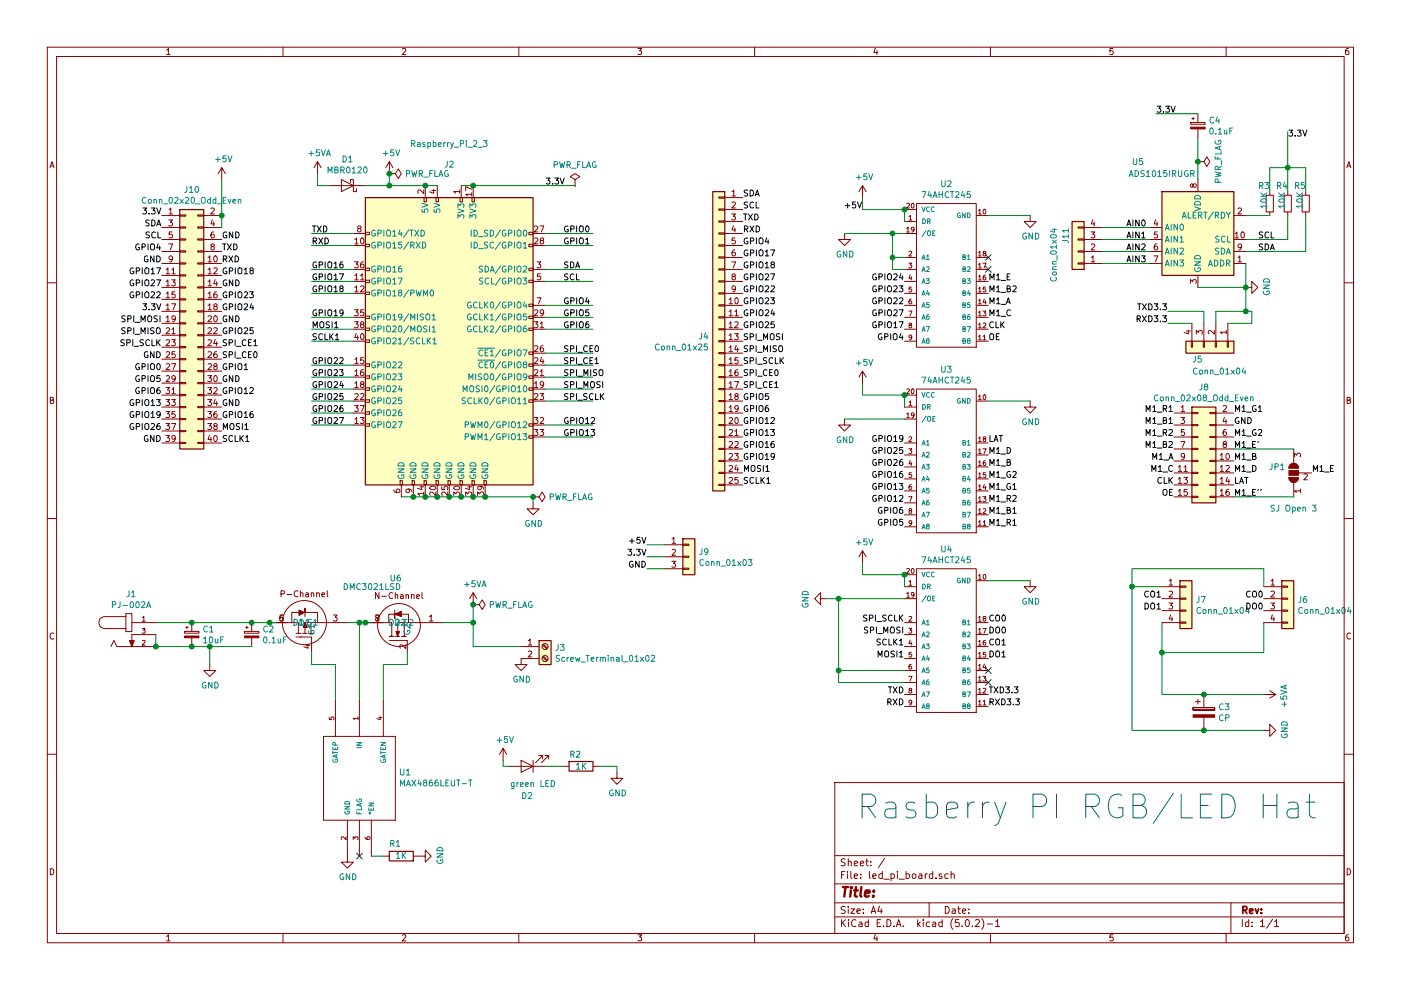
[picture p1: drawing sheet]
EESchema Schematic File Version 4
LIBS:led_pi_board-cache
EELAYER 26 0
EELAYER END
$Descr A4 11693 8268
encoding utf-8
Sheet 1 1
Title ""
Date ""
Rev ""
Comp ""
Comment1 ""
Comment2 ""
Comment3 ""
Comment4 ""
$EndDescr
$Comp
L power:+5V #PWR0101
U 1 1
P 4200 6350
F 0 "#PWR0101" H 4200 6200 50  0001 C CNN
F 1 "+5V" H 4215 6523 50  0000 C CNN
F 2 "" H 4200 6350 50  0001 C CNN
F 3 "" H 4200 6350 50  0001 C CNN
	1    4200 6350
	1    0    0    -1  
$EndComp
$Comp
L power:GND #PWR0102
U 1 1
P 3500 7150
F 0 "#PWR0102" H 3500 6900 50  0001 C CNN
F 1 "GND" H 3505 6977 50  0000 C CNN
F 2 "" H 3500 7150 50  0001 C CNN
F 3 "" H 3500 7150 50  0001 C CNN
	1    3500 7150
	0    -1   -1   0   
$EndComp
$Comp
L power:GND #PWR0103
U 1 1
P 2900 7150
F 0 "#PWR0103" H 2900 6900 50  0001 C CNN
F 1 "GND" H 2905 6977 50  0000 C CNN
F 2 "" H 2900 7150 50  0001 C CNN
F 3 "" H 2900 7150 50  0001 C CNN
	1    2900 7150
	1    0    0    -1  
$EndComp
$Comp
L power:GND #PWR0104
U 1 1
P 5150 6450
F 0 "#PWR0104" H 5150 6200 50  0001 C CNN
F 1 "GND" H 5155 6277 50  0000 C CNN
F 2 "" H 5150 6450 50  0001 C CNN
F 3 "" H 5150 6450 50  0001 C CNN
	1    5150 6450
	1    0    0    -1  
$EndComp
$Comp
L Device:R R1
U 1 1
P 3350 7150
F 0 "R1" V 3450 7150 50  0000 L CNN
F 1 "1K" V 3350 7100 50  0000 L CNN
F 2 "Resistor_SMD:R_0603_1608Metric" V 3280 7150 50  0001 C CNN
F 3 "~" H 3350 7150 50  0001 C CNN
	1    3350 7150
	0    -1   -1   0   
$EndComp
$Comp
L Device:R R2
U 1 1
P 4850 6400
F 0 "R2" V 4750 6300 50  0000 L CNN
F 1 "1K" V 4850 6350 50  0000 L CNN
F 2 "Resistor_SMD:R_0603_1608Metric" V 4780 6400 50  0001 C CNN
F 3 "~" H 4850 6400 50  0001 C CNN
	1    4850 6400
	0    1    1    0   
$EndComp
$Comp
L power:GND #PWR0105
U 1 1
P 1750 5550
F 0 "#PWR0105" H 1750 5300 50  0001 C CNN
F 1 "GND" H 1755 5377 50  0000 C CNN
F 2 "" H 1750 5550 50  0001 C CNN
F 3 "" H 1750 5550 50  0001 C CNN
	1    1750 5550
	1    0    0    -1  
$EndComp
$Comp
L components:PJ-002A J1
U 1 1
P 1100 5300
F 0 "J1" H 1094 5640 50  0000 C CNN
F 1 "PJ-002A" H 1094 5549 50  0000 C CNN
F 2 "Footprints:CUI_PJ-002A" H 800 4950 50  0001 L BNN
F 3 "https://www.cui.com/product/interconnect/dc-power-connectors/jacks/2.0-mm-center-pin/pj-002a?utm_source=snapeda.com&utm_medium=referral&utm_campaign=snapedaBOM" H 800 4850 50  0001 L BNN
F 4 "PJ-002A" H 800 5050 50  0001 L BNN "Field7"
	1    1100 5300
	1    0    0    -1  
$EndComp
$Comp
L Device:LED D2
U 1 1
P 4400 6400
F 0 "D2" H 4400 6650 50  0000 C CNN
F 1 "green LED" H 4350 6550 50  0000 C CNN
F 2 "LED_SMD:LED_0603_1608Metric" H 4400 6400 50  0001 C CNN
F 3 "~" H 4400 6400 50  0001 C CNN
	1    4400 6400
	-1   0    0    1   
$EndComp
Wire Wire Line
	5000 6400 5150 6400
Wire Wire Line
	5150 6400 5150 6450
Wire Wire Line
	4550 6400 4700 6400
Wire Wire Line
	4250 6400 4200 6400
Wire Wire Line
	4200 6400 4200 6350
Wire Wire Line
	3100 7150 3200 7150
Wire Wire Line
	3950 5400 4350 5400
Wire Wire Line
	3000 5200 3000 5850
Wire Wire Line
	3200 5550 3200 5850
$Comp
L power:GND #PWR0107
U 1 1
P 4350 5500
F 0 "#PWR0107" H 4350 5250 50  0001 C CNN
F 1 "GND" H 4355 5327 50  0000 C CNN
F 2 "" H 4350 5500 50  0001 C CNN
F 3 "" H 4350 5500 50  0001 C CNN
	1    4350 5500
	1    0    0    -1  
$EndComp
$Comp
L Connector:Screw_Terminal_01x02 J3
U 1 1
P 4550 5400
F 0 "J3" H 4630 5392 50  0000 L CNN
F 1 "Screw_Terminal_01x02" H 4630 5301 50  0000 L CNN
F 2 "TerminalBlock:TerminalBlock_bornier-2_P5.08mm" H 4550 5400 50  0001 C CNN
F 3 "~" H 4550 5400 50  0001 C CNN
	1    4550 5400
	1    0    0    -1  
$EndComp
$Comp
L Connector:Raspberry_Pi_2_3 J2
U 1 1
P 3750 2850
F 0 "J2" H 3750 4328 50  0000 C CNN
F 1 "Raspberry_Pi_2_3" H 3750 4500 50  0000 C CNN
F 2 "Connector_PinHeader_2.54mm:PinHeader_2x20_P2.54mm_Vertical" H 3750 2850 50  0001 C CNN
F 3 "https://www.raspberrypi.org/documentation/hardware/raspberrypi/schematics/rpi_SCH_3bplus_1p0_reduced.pdf" H 3750 2850 50  0001 C CNN
	1    3750 2850
	1    0    0    -1  
$EndComp
$Comp
L power:GND #PWR0109
U 1 1
P 4450 4200
F 0 "#PWR0109" H 4450 3950 50  0001 C CNN
F 1 "GND" H 4455 4027 50  0000 C CNN
F 2 "" H 4450 4200 50  0001 C CNN
F 3 "" H 4450 4200 50  0001 C CNN
	1    4450 4200
	1    0    0    -1  
$EndComp
Wire Wire Line
	4450 4150 4450 4200
Text Label 4550 1550 0    50   ~ 0
3.3V
Wire Wire Line
	4550 1950 4950 1950
Wire Wire Line
	4550 2250 4950 2250
Wire Wire Line
	4550 2350 4950 2350
Wire Wire Line
	4550 2550 4950 2550
Wire Wire Line
	4550 2650 4950 2650
Wire Wire Line
	4550 2750 4950 2750
Wire Wire Line
	4550 2950 4950 2950
Wire Wire Line
	4550 3050 4950 3050
Wire Wire Line
	4550 3150 4950 3150
Wire Wire Line
	4550 3250 4950 3250
Wire Wire Line
	4550 3350 4950 3350
Wire Wire Line
	4550 3550 4950 3550
Wire Wire Line
	4550 3650 4950 3650
Wire Wire Line
	2950 3550 2600 3550
Wire Wire Line
	2950 3450 2600 3450
Wire Wire Line
	2600 3350 2950 3350
Wire Wire Line
	2950 3250 2600 3250
Wire Wire Line
	2950 3150 2600 3150
Wire Wire Line
	2950 3050 2600 3050
Wire Wire Line
	2950 2850 2600 2850
Wire Wire Line
	2950 2750 2600 2750
Wire Wire Line
	2950 2650 2600 2650
Wire Wire Line
	2950 2450 2600 2450
Wire Wire Line
	2950 1950 2600 1950
Wire Wire Line
	2600 2050 2950 2050
Wire Wire Line
	2950 2250 2600 2250
Wire Wire Line
	2600 2350 2950 2350
Text Label 4700 1950 0    50   ~ 0
GPIO0
Text Label 4700 2050 0    50   ~ 0
GPIO1
$Comp
L Diode:MBR0520 D1
U 1 1
P 2900 1550
F 0 "D1" H 2900 1334 50  0000 C CNN
F 1 "MBR0120" H 2900 1425 50  0000 C CNN
F 2 "Diode_SMD:D_SOD-123" H 2900 1375 50  0001 C CNN
F 3 "http://www.mccsemi.com/up_pdf/MBR0520~MBR0580(SOD123).pdf" H 2900 1550 50  0001 C CNN
	1    2900 1550
	-1   0    0    1   
$EndComp
Connection ~ 3550 1550
Connection ~ 3950 1550
Wire Wire Line
	3850 1550 3950 1550
Wire Wire Line
	3650 1550 3550 1550
Connection ~ 4050 4150
Wire Wire Line
	4050 4150 4450 4150
Wire Wire Line
	3950 4150 4050 4150
Connection ~ 3950 4150
Connection ~ 3850 4150
Wire Wire Line
	3850 4150 3950 4150
Wire Wire Line
	3750 4150 3850 4150
Connection ~ 3750 4150
Connection ~ 3650 4150
Wire Wire Line
	3650 4150 3750 4150
Wire Wire Line
	3550 4150 3650 4150
Connection ~ 3550 4150
Connection ~ 3450 4150
Wire Wire Line
	3450 4150 3550 4150
Wire Wire Line
	3350 4150 3450 4150
Wire Wire Line
	4550 2050 4950 2050
Text Label 4700 2250 0    50   ~ 0
SDA
Text Label 4700 2350 0    50   ~ 0
SCL
Text Label 4700 2550 0    50   ~ 0
GPIO4
Text Label 4700 2650 0    50   ~ 0
GPIO5
Text Label 4700 2750 0    50   ~ 0
GPIO6
Text Label 4700 2950 0    50   ~ 0
SPI_CE0
Text Label 4700 3050 0    50   ~ 0
SPI_CE1
Text Label 4700 3150 0    50   ~ 0
SPI_MISO
Text Label 4700 3250 0    50   ~ 0
SPI_MOSI
Text Label 4700 3350 0    50   ~ 0
SPI_SCLK
Text Label 4700 3550 0    50   ~ 0
GPIO12
Text Label 4700 3650 0    50   ~ 0
GPIO13
Text Label 2600 1950 0    50   ~ 0
TXD
Text Label 2600 2050 0    50   ~ 0
RXD
Text Label 2600 2250 0    50   ~ 0
GPIO16
Text Label 2600 2350 0    50   ~ 0
GPIO17
Text Label 2600 2450 0    50   ~ 0
GPIO18
Text Label 2600 2650 0    50   ~ 0
GPIO19
Text Label 2600 2750 0    50   ~ 0
MOSI1
Text Label 2600 2850 0    50   ~ 0
SCLK1
Text Label 2600 3050 0    50   ~ 0
GPIO22
Text Label 2600 3150 0    50   ~ 0
GPIO23
Text Label 2600 3250 0    50   ~ 0
GPIO24
Text Label 2600 3350 0    50   ~ 0
GPIO25
Text Label 2600 3450 0    50   ~ 0
GPIO26
Text Label 2600 3550 0    50   ~ 0
GPIO27
$Comp
L Connector_Generic:Conn_01x25 J4
U 1 1
P 6000 2850
F 0 "J4" H 6080 2892 50  0000 L CNN
F 1 "Conn_01x25" H 6080 2801 50  0000 L CNN
F 2 "Connector_PinHeader_2.54mm:PinHeader_1x25_P2.54mm_Vertical" H 6000 2850 50  0001 C CNN
F 3 "~" H 6000 2850 50  0001 C CNN
	1    6000 2850
	-1   0    0    -1  
$EndComp
Text Label 6200 1650 0    50   ~ 0
SDA
Text Label 6200 1750 0    50   ~ 0
SCL
Text Label 6200 1850 0    50   ~ 0
TXD
Text Label 6200 1950 0    50   ~ 0
RXD
Text Label 6200 2050 0    50   ~ 0
GPIO4
Text Label 6200 2150 0    50   ~ 0
GPIO17
Text Label 6200 2250 0    50   ~ 0
GPIO18
Text Label 6200 2350 0    50   ~ 0
GPIO27
Text Label 6200 2450 0    50   ~ 0
GPIO22
Text Label 6200 2550 0    50   ~ 0
GPIO23
Text Label 6200 2650 0    50   ~ 0
GPIO24
Text Label 6200 2750 0    50   ~ 0
GPIO25
Text Label 6200 2850 0    50   ~ 0
SPI_MOSI
Text Label 6200 2950 0    50   ~ 0
SPI_MISO
Text Label 6200 3050 0    50   ~ 0
SPI_SCLK
Text Label 6200 3150 0    50   ~ 0
SPI_CE0
Text Label 6200 3250 0    50   ~ 0
SPI_CE1
Text Label 6200 3350 0    50   ~ 0
GPIO5
Text Label 6200 3450 0    50   ~ 0
GPIO6
Text Label 6200 3550 0    50   ~ 0
GPIO12
Text Label 6200 3650 0    50   ~ 0
GPIO13
Text Label 6200 3750 0    50   ~ 0
GPIO16
Text Label 6200 3850 0    50   ~ 0
GPIO19
Text Label 6200 3950 0    50   ~ 0
MOSI1
Text Label 6200 4050 0    50   ~ 0
SCLK1
$Comp
L components:74AHCT245 U2
U 1 1
P 7900 2250
F 0 "U2" H 7900 2965 50  0000 C CNN
F 1 "74AHCT245" H 7900 2874 50  0000 C CNN
F 2 "Footprints:SOP65P640X110-20N" H 7900 2200 50  0001 C CNN
F 3 "" H 7900 2200 50  0001 C CNN
	1    7900 2250
	1    0    0    -1  
$EndComp
$Comp
L components:74AHCT245 U3
U 1 1
P 7900 3800
F 0 "U3" H 7900 4515 50  0000 C CNN
F 1 "74AHCT245" H 7900 4424 50  0000 C CNN
F 2 "Footprints:SOP65P640X110-20N" H 7900 3750 50  0001 C CNN
F 3 "" H 7900 3750 50  0001 C CNN
	1    7900 3800
	1    0    0    -1  
$EndComp
$Comp
L power:GND #PWR0110
U 1 1
P 8600 1800
F 0 "#PWR0110" H 8600 1550 50  0001 C CNN
F 1 "GND" H 8605 1627 50  0000 C CNN
F 2 "" H 8600 1800 50  0001 C CNN
F 3 "" H 8600 1800 50  0001 C CNN
	1    8600 1800
	1    0    0    -1  
$EndComp
$Comp
L power:GND #PWR0111
U 1 1
P 8600 3350
F 0 "#PWR0111" H 8600 3100 50  0001 C CNN
F 1 "GND" H 8605 3177 50  0000 C CNN
F 2 "" H 8600 3350 50  0001 C CNN
F 3 "" H 8600 3350 50  0001 C CNN
	1    8600 3350
	1    0    0    -1  
$EndComp
Wire Wire Line
	8250 1800 8600 1800
Wire Wire Line
	8250 3350 8600 3350
Wire Wire Line
	7550 1850 7550 1750
Wire Wire Line
	7550 3300 7200 3300
Wire Wire Line
	7200 3300 7200 3200
$Comp
L power:+5V #PWR0112
U 1 1
P 7200 3200
F 0 "#PWR0112" H 7200 3050 50  0001 C CNN
F 1 "+5V" H 7215 3373 50  0000 C CNN
F 2 "" H 7200 3200 50  0001 C CNN
F 3 "" H 7200 3200 50  0001 C CNN
	1    7200 3200
	1    0    0    -1  
$EndComp
$Comp
L power:GND #PWR0113
U 1 1
P 7050 3500
F 0 "#PWR0113" H 7050 3250 50  0001 C CNN
F 1 "GND" H 7055 3327 50  0000 C CNN
F 2 "" H 7050 3500 50  0001 C CNN
F 3 "" H 7050 3500 50  0001 C CNN
	1    7050 3500
	1    0    0    -1  
$EndComp
Wire Wire Line
	7550 3400 7550 3300
Connection ~ 7550 3300
Wire Wire Line
	7550 1750 7200 1750
Wire Wire Line
	7200 1750 7200 1650
$Comp
L power:+5V #PWR0114
U 1 1
P 7200 1650
F 0 "#PWR0114" H 7200 1500 50  0001 C CNN
F 1 "+5V" H 7215 1823 50  0000 C CNN
F 2 "" H 7200 1650 50  0001 C CNN
F 3 "" H 7200 1650 50  0001 C CNN
	1    7200 1650
	1    0    0    -1  
$EndComp
$Comp
L power:GND #PWR0115
U 1 1
P 7050 1950
F 0 "#PWR0115" H 7050 1700 50  0001 C CNN
F 1 "GND" H 7055 1777 50  0000 C CNN
F 2 "" H 7050 1950 50  0001 C CNN
F 3 "" H 7050 1950 50  0001 C CNN
	1    7050 1950
	1    0    0    -1  
$EndComp
Wire Wire Line
	7550 1950 7450 1950
$Comp
L components:74AHCT245 U4
U 1 1
P 7900 5300
F 0 "U4" H 7900 6015 50  0000 C CNN
F 1 "74AHCT245" H 7900 5924 50  0000 C CNN
F 2 "Footprints:SOP65P640X110-20N" H 7900 5250 50  0001 C CNN
F 3 "" H 7900 5250 50  0001 C CNN
	1    7900 5300
	1    0    0    -1  
$EndComp
$Comp
L power:GND #PWR0116
U 1 1
P 8600 4850
F 0 "#PWR0116" H 8600 4600 50  0001 C CNN
F 1 "GND" H 8605 4677 50  0000 C CNN
F 2 "" H 8600 4850 50  0001 C CNN
F 3 "" H 8600 4850 50  0001 C CNN
	1    8600 4850
	1    0    0    -1  
$EndComp
Wire Wire Line
	8250 4850 8600 4850
Wire Wire Line
	7550 4800 7200 4800
Wire Wire Line
	7200 4800 7200 4700
$Comp
L power:+5V #PWR0117
U 1 1
P 7200 4700
F 0 "#PWR0117" H 7200 4550 50  0001 C CNN
F 1 "+5V" H 7215 4873 50  0000 C CNN
F 2 "" H 7200 4700 50  0001 C CNN
F 3 "" H 7200 4700 50  0001 C CNN
	1    7200 4700
	1    0    0    -1  
$EndComp
$Comp
L power:GND #PWR0118
U 1 1
P 6900 5000
F 0 "#PWR0118" H 6900 4750 50  0001 C CNN
F 1 "GND" H 6905 4827 50  0000 C CNN
F 2 "" H 6900 5000 50  0001 C CNN
F 3 "" H 6900 5000 50  0001 C CNN
	1    6900 5000
	0    1    1    0   
$EndComp
Wire Wire Line
	7550 4900 7550 4800
Connection ~ 7550 4800
Text Label 7550 2350 2    50   ~ 0
GPIO24
Text Label 7550 2450 2    50   ~ 0
GPIO23
Text Label 7550 2550 2    50   ~ 0
GPIO22
Text Label 7550 2650 2    50   ~ 0
GPIO27
Text Label 7550 2750 2    50   ~ 0
GPIO17
Text Label 7550 2850 2    50   ~ 0
GPIO4
Wire Wire Line
	7550 2250 7450 2250
Wire Wire Line
	7450 2250 7450 2150
Connection ~ 7450 1950
Wire Wire Line
	7450 1950 7050 1950
Wire Wire Line
	7550 2150 7450 2150
Connection ~ 7450 2150
Wire Wire Line
	7450 2150 7450 1950
Text Label 7550 3700 2    50   ~ 0
GPIO19
Text Label 7550 3800 2    50   ~ 0
GPIO25
Text Label 7550 3900 2    50   ~ 0
GPIO26
Text Label 7550 4000 2    50   ~ 0
GPIO16
Text Label 7550 4100 2    50   ~ 0
GPIO13
Wire Wire Line
	7050 3500 7550 3500
Text Label 7550 4200 2    50   ~ 0
GPIO12
Text Label 7550 4300 2    50   ~ 0
GPIO6
Text Label 7550 4400 2    50   ~ 0
GPIO5
Text Label 8250 2350 0    50   ~ 0
M1_E
Text Label 8250 2450 0    50   ~ 0
M1_B2
Text Label 8250 2550 0    50   ~ 0
M1_A
Text Label 8250 2650 0    50   ~ 0
M1_C
Text Label 8250 2750 0    50   ~ 0
CLK
Text Label 8250 2850 0    50   ~ 0
OE
Text Label 8250 3700 0    50   ~ 0
LAT
Text Label 8250 3800 0    50   ~ 0
M1_D
Text Label 8250 3900 0    50   ~ 0
M1_B
Text Label 8250 4000 0    50   ~ 0
M1_G2
Text Label 8250 4100 0    50   ~ 0
M1_G1
Text Label 8250 4200 0    50   ~ 0
M1_R2
Text Label 8250 4300 0    50   ~ 0
M1_B1
Text Label 8250 4400 0    50   ~ 0
M1_R1
Text Label 7550 5300 2    50   ~ 0
SPI_MOSI
Text Label 7550 5200 2    50   ~ 0
SPI_SCLK
Text Label 7550 5400 2    50   ~ 0
SCLK1
Text Label 7550 5500 2    50   ~ 0
MOSI1
Text Label 8250 5300 0    50   ~ 0
DO0
Text Label 8250 5200 0    50   ~ 0
CO0
Text Label 8250 5400 0    50   ~ 0
CO1
Text Label 8250 5500 0    50   ~ 0
DO1
$Comp
L Connector_Generic:Conn_01x04 J6
U 1 1
P 10750 5000
F 0 "J6" H 10830 4992 50  0000 L CNN
F 1 "Conn_01x04" H 10830 4901 50  0000 L CNN
F 2 "Connector_PinSocket_2.54mm:PinSocket_1x04_P2.54mm_Vertical" H 10750 5000 50  0001 C CNN
F 3 "~" H 10750 5000 50  0001 C CNN
	1    10750 5000
	1    0    0    -1  
$EndComp
$Comp
L Connector_Generic:Conn_01x04 J7
U 1 1
P 9900 5000
F 0 "J7" H 9980 4992 50  0000 L CNN
F 1 "Conn_01x04" H 9980 4901 50  0000 L CNN
F 2 "Connector_PinSocket_2.54mm:PinSocket_1x04_P2.54mm_Vertical" H 9900 5000 50  0001 C CNN
F 3 "~" H 9900 5000 50  0001 C CNN
	1    9900 5000
	1    0    0    -1  
$EndComp
$Comp
L power:GND #PWR0119
U 1 1
P 10550 6100
F 0 "#PWR0119" H 10550 5850 50  0001 C CNN
F 1 "GND" H 10555 5927 50  0000 C CNN
F 2 "" H 10550 6100 50  0001 C CNN
F 3 "" H 10550 6100 50  0001 C CNN
	1    10550 6100
	0    -1   -1   0   
$EndComp
Text Label 10550 5000 2    50   ~ 0
CO0
Text Label 10550 5100 2    50   ~ 0
DO0
Text Label 9700 5000 2    50   ~ 0
CO1
Text Label 9700 5100 2    50   ~ 0
DO1
$Comp
L Connector_Generic:Conn_02x08_Odd_Even J8
U 1 1
P 10000 3750
F 0 "J8" H 10050 4267 50  0000 C CNN
F 1 "Conn_02x08_Odd_Even" H 10050 4176 50  0000 C CNN
F 2 "Connector_PinSocket_2.54mm:PinSocket_2x08_P2.54mm_Vertical" H 10000 3750 50  0001 C CNN
F 3 "~" H 10000 3750 50  0001 C CNN
	1    10000 3750
	1    0    0    -1  
$EndComp
$Comp
L Jumper:SolderJumper_3_Open JP1
U 1 1
P 10800 3950
F 0 "JP1" V 10846 4018 50  0000 L CNN
F 1 "SJ Open 3" V 10500 3750 50  0000 L CNN
F 2 "Jumper:SolderJumper-3_P1.3mm_Open_RoundedPad1.0x1.5mm" H 10800 3950 50  0001 C CNN
F 3 "~" H 10800 3950 50  0001 C CNN
	1    10800 3950
	0    -1   -1   0   
$EndComp
Wire Wire Line
	10300 3750 10800 3750
Wire Wire Line
	10300 4150 10800 4150
Text Label 10950 3950 0    50   ~ 0
M1_E
Text Label 10300 3750 0    50   ~ 0
M1_E'
Text Label 10300 4150 0    50   ~ 0
M1_E''
Text Label 10300 4050 0    50   ~ 0
LAT
Text Label 10300 3950 0    50   ~ 0
M1_D
Text Label 10300 3850 0    50   ~ 0
M1_B
Text Label 10300 3650 0    50   ~ 0
M1_G2
Text Label 10300 3550 0    50   ~ 0
GND
Text Label 10300 3450 0    50   ~ 0
M1_G1
Text Label 9800 3450 2    50   ~ 0
M1_R1
Text Label 9800 3550 2    50   ~ 0
M1_B1
Text Label 9800 3650 2    50   ~ 0
M1_R2
Text Label 9800 3750 2    50   ~ 0
M1_B2
Text Label 9800 3850 2    50   ~ 0
M1_A
Text Label 9800 3950 2    50   ~ 0
M1_C
Text Label 9800 4050 2    50   ~ 0
CLK
Text Label 9800 4150 2    50   ~ 0
OE
$Comp
L Connector_Generic:Conn_01x04 J5
U 1 1
P 10150 2900
F 0 "J5" V 10250 2700 50  0000 L CNN
F 1 "Conn_01x04" V 10350 2700 50  0000 L CNN
F 2 "Connector_PinHeader_2.54mm:PinHeader_1x04_P2.54mm_Vertical" H 10150 2900 50  0001 C CNN
F 3 "~" H 10150 2900 50  0001 C CNN
	1    10150 2900
	0    1    1    0   
$EndComp
Text Label 7550 5800 2    50   ~ 0
TXD
Text Label 7550 5900 2    50   ~ 0
RXD
Text Notes 11000 6850 2    197  ~ 0
Rasberry PI RGB/LED Hat
$Comp
L Connector_Generic:Conn_01x03 J9
U 1 1
P 5750 4650
F 0 "J9" H 5830 4692 50  0000 L CNN
F 1 "Conn_01x03" H 5830 4601 50  0000 L CNN
F 2 "Connector_PinHeader_2.54mm:PinHeader_1x03_P2.54mm_Vertical" H 5750 4650 50  0001 C CNN
F 3 "~" H 5750 4650 50  0001 C CNN
	1    5750 4650
	1    0    0    -1  
$EndComp
Wire Wire Line
	5550 4550 5400 4550
Wire Wire Line
	5550 4650 5400 4650
Wire Wire Line
	5550 4750 5400 4750
Text Label 5400 4550 2    50   ~ 0
+5V
Text Label 5400 4750 2    50   ~ 0
GND
Text Label 5400 4650 2    50   ~ 0
3.3V
NoConn ~ 8250 2150
NoConn ~ 8250 2250
NoConn ~ 3000 7150
Text Label 7200 1750 2    50   ~ 0
+5V
$Comp
L power:PWR_FLAG #FLG0101
U 1 1
P 4800 1550
F 0 "#FLG0101" H 4800 1625 50  0001 C CNN
F 1 "PWR_FLAG" H 4800 1724 50  0000 C CNN
F 2 "" H 4800 1550 50  0001 C CNN
F 3 "~" H 4800 1550 50  0001 C CNN
	1    4800 1550
	1    0    0    -1  
$EndComp
$Comp
L power:PWR_FLAG #FLG0103
U 1 1
P 4450 4150
F 0 "#FLG0103" H 4450 4225 50  0001 C CNN
F 1 "PWR_FLAG" V 4450 4278 50  0000 L CNN
F 2 "" H 4450 4150 50  0001 C CNN
F 3 "~" H 4450 4150 50  0001 C CNN
	1    4450 4150
	0    1    1    0   
$EndComp
Connection ~ 4450 4150
Wire Wire Line
	3950 1550 4800 1550
Wire Wire Line
	2800 5850 2800 5550
Wire Wire Line
	2750 1550 2650 1550
Wire Wire Line
	2650 1550 2650 1450
Wire Wire Line
	3050 1550 3250 1550
$Comp
L power:+5V #PWR0106
U 1 1
P 3250 1450
F 0 "#PWR0106" H 3250 1300 50  0001 C CNN
F 1 "+5V" H 3265 1623 50  0000 C CNN
F 2 "" H 3250 1450 50  0001 C CNN
F 3 "" H 3250 1450 50  0001 C CNN
	1    3250 1450
	1    0    0    -1  
$EndComp
Wire Wire Line
	3250 1550 3250 1450
Connection ~ 3250 1550
Wire Wire Line
	3250 1550 3550 1550
$Comp
L power:+5VA #PWR0108
U 1 1
P 2650 1450
F 0 "#PWR0108" H 2650 1300 50  0001 C CNN
F 1 "+5VA" H 2665 1623 50  0000 C CNN
F 2 "" H 2650 1450 50  0001 C CNN
F 3 "" H 2650 1450 50  0001 C CNN
	1    2650 1450
	1    0    0    -1  
$EndComp
$Comp
L power:+5VA #PWR0123
U 1 1
P 3950 5050
F 0 "#PWR0123" H 3950 4900 50  0001 C CNN
F 1 "+5VA" H 3965 5223 50  0000 C CNN
F 2 "" H 3950 5050 50  0001 C CNN
F 3 "" H 3950 5050 50  0001 C CNN
	1    3950 5050
	1    0    0    -1  
$EndComp
$Comp
L power:PWR_FLAG #FLG0102
U 1 1
P 3950 5050
F 0 "#FLG0102" H 3950 5125 50  0001 C CNN
F 1 "PWR_FLAG" V 3950 5178 50  0000 L CNN
F 2 "" H 3950 5050 50  0001 C CNN
F 3 "~" H 3950 5050 50  0001 C CNN
	1    3950 5050
	0    1    1    0   
$EndComp
Connection ~ 3950 5050
$Comp
L power:PWR_FLAG #FLG0104
U 1 1
P 3250 1450
F 0 "#FLG0104" H 3250 1525 50  0001 C CNN
F 1 "PWR_FLAG" V 3250 1578 50  0000 L CNN
F 2 "" H 3250 1450 50  0001 C CNN
F 3 "~" H 3250 1450 50  0001 C CNN
	1    3250 1450
	0    1    1    0   
$EndComp
Connection ~ 3250 1450
$Comp
L Connector_Generic:Conn_02x20_Odd_Even J10
U 1 1
P 1550 2700
F 0 "J10" H 1600 3817 50  0000 C CNN
F 1 "Conn_02x20_Odd_Even" H 1600 3726 50  0000 C CNN
F 2 "Footprints:PinHeader_2x20_P2.54mm_Vertical_SMD" H 1550 2700 50  0001 C CNN
F 3 "~" H 1550 2700 50  0001 C CNN
	1    1550 2700
	1    0    0    -1  
$EndComp
Text Label 1850 2000 0    50   ~ 0
GND
Text Label 1850 2400 0    50   ~ 0
GND
Text Label 1850 2700 0    50   ~ 0
GND
Text Label 1850 3200 0    50   ~ 0
GND
Text Label 1850 3400 0    50   ~ 0
GND
Text Label 1850 2100 0    50   ~ 0
TXD
Text Label 1850 2200 0    50   ~ 0
RXD
Text Label 1850 2300 0    50   ~ 0
GPIO18
Text Label 1850 2500 0    50   ~ 0
GPIO23
Text Label 1850 2600 0    50   ~ 0
GPIO24
Text Label 1850 2800 0    50   ~ 0
GPIO25
Text Label 1850 2900 0    50   ~ 0
SPI_CE1
Text Label 1850 3000 0    50   ~ 0
SPI_CE0
Text Label 1850 3100 0    50   ~ 0
GPIO1
Text Label 1850 3300 0    50   ~ 0
GPIO12
Text Label 1850 3500 0    50   ~ 0
GPIO16
Text Label 1850 3600 0    50   ~ 0
MOSI1
Text Label 1850 3700 0    50   ~ 0
SCLK1
Text Label 1350 1900 2    50   ~ 0
SDA
Text Label 1350 2000 2    50   ~ 0
SCL
Text Label 1350 2100 2    50   ~ 0
GPIO4
Text Label 1350 2200 2    50   ~ 0
GND
Text Label 1350 2300 2    50   ~ 0
GPIO17
Text Label 1350 2400 2    50   ~ 0
GPIO27
Text Label 1350 2500 2    50   ~ 0
GPIO22
Text Label 1350 2600 2    50   ~ 0
3.3V
Text Label 1350 1800 2    50   ~ 0
3.3V
Text Label 1350 2700 2    50   ~ 0
SPI_MOSI
Text Label 1350 2800 2    50   ~ 0
SPI_MISO
Text Label 1350 2900 2    50   ~ 0
SPI_SCLK
Text Label 1350 3000 2    50   ~ 0
GND
Text Label 1350 3100 2    50   ~ 0
GPIO0
Text Label 1350 3200 2    50   ~ 0
GPIO5
Text Label 1350 3300 2    50   ~ 0
GPIO6
Text Label 1350 3400 2    50   ~ 0
GPIO13
Text Label 1350 3500 2    50   ~ 0
GPIO19
Text Label 1350 3600 2    50   ~ 0
GPIO26
Text Label 1350 3700 2    50   ~ 0
GND
Wire Wire Line
	1850 1900 1850 1800
Wire Wire Line
	1850 1500 1850 1800
Connection ~ 1850 1800
$Comp
L power:+5V #PWR0124
U 1 1
P 1850 1500
F 0 "#PWR0124" H 1850 1350 50  0001 C CNN
F 1 "+5V" H 1865 1673 50  0000 C CNN
F 2 "" H 1850 1500 50  0001 C CNN
F 3 "" H 1850 1500 50  0001 C CNN
	1    1850 1500
	1    0    0    -1  
$EndComp
$Comp
L power:+5VA #PWR0122
U 1 1
P 10550 5800
F 0 "#PWR0122" H 10550 5650 50  0001 C CNN
F 1 "+5VA" H 10565 5973 50  0000 C CNN
F 2 "" H 10550 5800 50  0001 C CNN
F 3 "" H 10550 5800 50  0001 C CNN
	1    10550 5800
	0    1    1    0   
$EndComp
$Comp
L Device:CP_Small C1
U 1 1
P 1600 5300
F 0 "C1" H 1688 5346 50  0000 L CNN
F 1 "10uF" H 1688 5255 50  0000 L CNN
F 2 "Capacitor_SMD:C_0805_2012Metric" H 1600 5300 50  0001 C CNN
F 3 "~" H 1600 5300 50  0001 C CNN
	1    1600 5300
	1    0    0    -1  
$EndComp
$Comp
L Device:CP_Small C2
U 1 1
P 2100 5300
F 0 "C2" H 2188 5346 50  0000 L CNN
F 1 "0.1uF" H 2188 5255 50  0000 L CNN
F 2 "Capacitor_SMD:C_0603_1608Metric" H 2100 5300 50  0001 C CNN
F 3 "~" H 2100 5300 50  0001 C CNN
	1    2100 5300
	1    0    0    -1  
$EndComp
Wire Wire Line
	1300 5400 1600 5400
Wire Wire Line
	1600 5400 1750 5400
Connection ~ 1600 5400
Wire Wire Line
	1750 5550 1750 5400
Connection ~ 1750 5400
Wire Wire Line
	1750 5400 2100 5400
Wire Wire Line
	1300 5200 1600 5200
Wire Wire Line
	1600 5200 2100 5200
Connection ~ 1600 5200
Wire Wire Line
	1300 5300 1300 5400
Connection ~ 1300 5400
$Comp
L Device:CP C3
U 1 1
P 10050 5950
F 0 "C3" H 10168 5996 50  0000 L CNN
F 1 "CP" H 10168 5905 50  0000 L CNN
F 2 "Footprints:2917 Cap" H 10088 5800 50  0001 C CNN
F 3 "~" H 10050 5950 50  0001 C CNN
	1    10050 5950
	1    0    0    -1  
$EndComp
Wire Wire Line
	10550 5200 10550 5450
Wire Wire Line
	10550 5450 9700 5450
Wire Wire Line
	9700 5450 9700 5200
Wire Wire Line
	9700 5450 9700 5800
Wire Wire Line
	9700 5800 10050 5800
Connection ~ 9700 5450
Wire Wire Line
	10050 5800 10550 5800
Connection ~ 10050 5800
Wire Wire Line
	9700 4900 9450 4900
Wire Wire Line
	9450 4900 9450 6100
Wire Wire Line
	9450 6100 10050 6100
Wire Wire Line
	10050 6100 10550 6100
Connection ~ 10050 6100
Wire Wire Line
	10550 4900 10550 4750
Wire Wire Line
	10550 4750 9450 4750
Wire Wire Line
	9450 4750 9450 4900
Connection ~ 9450 4900
$Comp
L Analog_ADC:ADS1015IDGS U5
U 1 1
P 10000 2000
F 0 "U5" H 9500 2650 50  0000 C CNN
F 1 "ADS1015IRUGR" H 9700 2550 50  0000 C CNN
F 2 "Footprints:SOP50P490X110-10N" H 10000 1500 50  0001 C CNN
F 3 "http://www.ti.com/lit/ds/symlink/ads1015.pdf" H 9950 1100 50  0001 C CNN
	1    10000 2000
	1    0    0    -1  
$EndComp
Connection ~ 7550 1750
$Comp
L Device:R_Small R3
U 1 1
P 10600 1700
F 0 "R3" H 10500 1850 50  0000 L CNN
F 1 "10K" V 10550 1650 50  0000 L CNN
F 2 "Resistor_SMD:R_0603_1608Metric" H 10600 1700 50  0001 C CNN
F 3 "~" H 10600 1700 50  0001 C CNN
	1    10600 1700
	1    0    0    -1  
$EndComp
$Comp
L Device:R_Small R4
U 1 1
P 10750 1700
F 0 "R4" H 10650 1850 50  0000 L CNN
F 1 "10K" V 10700 1650 50  0000 L CNN
F 2 "Resistor_SMD:R_0603_1608Metric" H 10750 1700 50  0001 C CNN
F 3 "~" H 10750 1700 50  0001 C CNN
	1    10750 1700
	1    0    0    -1  
$EndComp
$Comp
L Device:R_Small R5
U 1 1
P 10900 1700
F 0 "R5" H 10800 1850 50  0000 L CNN
F 1 "10K" V 10850 1650 50  0000 L CNN
F 2 "Resistor_SMD:R_0603_1608Metric" H 10900 1700 50  0001 C CNN
F 3 "~" H 10900 1700 50  0001 C CNN
	1    10900 1700
	1    0    0    -1  
$EndComp
$Comp
L Device:CP_Small C4
U 1 1
P 10000 1050
F 0 "C4" H 10088 1096 50  0000 L CNN
F 1 "0.1uF" H 10088 1005 50  0000 L CNN
F 2 "Capacitor_SMD:C_0603_1608Metric" H 10000 1050 50  0001 C CNN
F 3 "~" H 10000 1050 50  0001 C CNN
	1    10000 1050
	1    0    0    -1  
$EndComp
Wire Wire Line
	10000 1500 10000 1350
Wire Wire Line
	10000 950  9650 950 
Text Label 9650 950  0    50   ~ 0
3.3V
Wire Wire Line
	10400 2200 10400 2400
Wire Wire Line
	10000 2400 10400 2400
Connection ~ 10400 2400
$Comp
L power:GND #PWR01
U 1 1
P 10400 2400
F 0 "#PWR01" H 10400 2150 50  0001 C CNN
F 1 "GND" H 10405 2227 50  0000 C CNN
F 2 "" H 10400 2400 50  0001 C CNN
F 3 "" H 10400 2400 50  0001 C CNN
	1    10400 2400
	0    -1   -1   0   
$EndComp
Wire Wire Line
	10400 2000 10750 2000
Wire Wire Line
	10400 1800 10600 1800
Wire Wire Line
	10750 1800 10750 2000
Wire Wire Line
	10400 2100 10900 2100
Wire Wire Line
	10900 2100 10900 1800
Text Label 10500 2000 0    50   ~ 0
SCL
Text Label 10500 2100 0    50   ~ 0
SDA
Wire Wire Line
	10600 1600 10600 1400
Wire Wire Line
	10600 1400 10750 1400
Wire Wire Line
	10900 1400 10900 1600
Wire Wire Line
	10750 1600 10750 1400
Connection ~ 10750 1400
Wire Wire Line
	10750 1400 10900 1400
Wire Wire Line
	10750 1400 10750 1100
Text Label 10750 1150 0    50   ~ 0
3.3V
Text Label 9400 2200 0    50   ~ 0
AIN3
Text Label 9400 2100 0    50   ~ 0
AIN2
Text Label 9400 1900 0    50   ~ 0
AIN0
Text Label 9400 2000 0    50   ~ 0
AIN1
$Comp
L Connector_Generic:Conn_01x04 J11
U 1 1
P 9000 2100
F 0 "J11" V 9100 1900 50  0000 L CNN
F 1 "Conn_01x04" V 9200 1900 50  0000 L CNN
F 2 "Connector_PinHeader_2.54mm:PinHeader_1x04_P2.54mm_Vertical" H 9000 2100 50  0001 C CNN
F 3 "~" H 9000 2100 50  0001 C CNN
	1    9000 2100
	-1   0    0    1   
$EndComp
Wire Wire Line
	9200 2000 9600 2000
Wire Wire Line
	9200 1900 9600 1900
Wire Wire Line
	9200 2100 9600 2100
Wire Wire Line
	9200 2200 9600 2200
Wire Wire Line
	9950 2700 9750 2700
Wire Wire Line
	10050 2700 10050 2600
Wire Wire Line
	10050 2600 9750 2600
Text Label 8250 5800 0    50   ~ 0
TXD3.3
Text Label 8250 5900 0    50   ~ 0
RXD3.3
Text Label 9750 2600 2    50   ~ 0
TXD3.3
Text Label 9750 2700 2    50   ~ 0
RXD3.3
$Comp
L power:PWR_FLAG #FLG0105
U 1 1
P 10000 1350
F 0 "#FLG0105" H 10000 1425 50  0001 C CNN
F 1 "PWR_FLAG" H 10000 1524 50  0000 C CNN
F 2 "" H 10000 1350 50  0001 C CNN
F 3 "~" H 10000 1350 50  0001 C CNN
	1    10000 1350
	0    1    1    0   
$EndComp
Connection ~ 10000 1350
Wire Wire Line
	10000 1350 10000 1150
Wire Wire Line
	10150 2700 10150 2600
Wire Wire Line
	10250 2700 10450 2700
NoConn ~ 8250 5600
NoConn ~ 8250 5700
Wire Wire Line
	6900 5000 7000 5000
Wire Wire Line
	7550 5600 7000 5600
Wire Wire Line
	7000 5600 7000 5000
Connection ~ 7000 5000
Wire Wire Line
	7000 5000 7550 5000
Wire Wire Line
	7550 5700 7000 5700
Wire Wire Line
	7000 5700 7000 5600
Connection ~ 7000 5600
Wire Wire Line
	10450 2700 10450 2600
Wire Wire Line
	10400 2400 10400 2600
Wire Wire Line
	10150 2600 10400 2600
Connection ~ 10400 2600
Wire Wire Line
	10400 2600 10450 2600
$Comp
L components:MAX4866LEUT-T U1
U 1 1
P 2900 7150
F 0 "U1" V 3596 6722 50  0000 R CNN
F 1 "MAX4866LEUT-T" V 3505 6722 50  0000 R CNN
F 2 "Package_TO_SOT_SMD:TSOT-23-6" H 3150 7550 50  0001 L BNN
F 3 "MAX4866LEUT+T" H 3150 7850 50  0001 L BNN
F 4 "SOT-23 Maxim Integrated" H 3150 7650 50  0001 L BNN "Field5"
F 5 "Overvoltage Protection Controller 6-Pin UDFN T/R" H 3150 7750 50  0001 L BNN "Field6"
F 6 "None" H 3150 7450 50  0001 L BNN "Field7"
F 7 "Maxim Integrated" H 3150 7950 50  0001 L BNN "Field8"
	1    2900 7150
	0    -1   -1   0   
$EndComp
$Comp
L components:DMC3021LSD U6
U 1 1
P 2900 5200
F 0 "U6" H 3250 5600 50  0000 L TNN
F 1 "DMC3021LSD" H 3350 5500 50  0000 R CNN
F 2 "Footprints:SO-8" H 2900 5400 50  0001 C CNN
F 3 "" H 2900 5400 50  0001 C CNN
	1    2900 5200
	1    0    0    -1  
$EndComp
Wire Wire Line
	3950 5050 3950 5200
Wire Wire Line
	2100 5200 2250 5200
Connection ~ 2100 5200
Connection ~ 3950 5200
Wire Wire Line
	3950 5200 3950 5400
Wire Wire Line
	3100 5200 3050 5200
Connection ~ 3000 5200
Wire Wire Line
	3200 5550 3400 5550
Wire Wire Line
	3400 5550 3400 5450
Wire Wire Line
	2600 5550 2600 5450
Wire Wire Line
	2600 5550 2800 5550
Wire Wire Line
	2900 5200 3000 5200
Wire Wire Line
	3050 5200 3000 5200
Wire Wire Line
	3700 5200 3950 5200
Connection ~ 3050 5200
Wire Wire Line
	2300 5200 2250 5200
Connection ~ 2250 5200
$EndSCHEMATC
